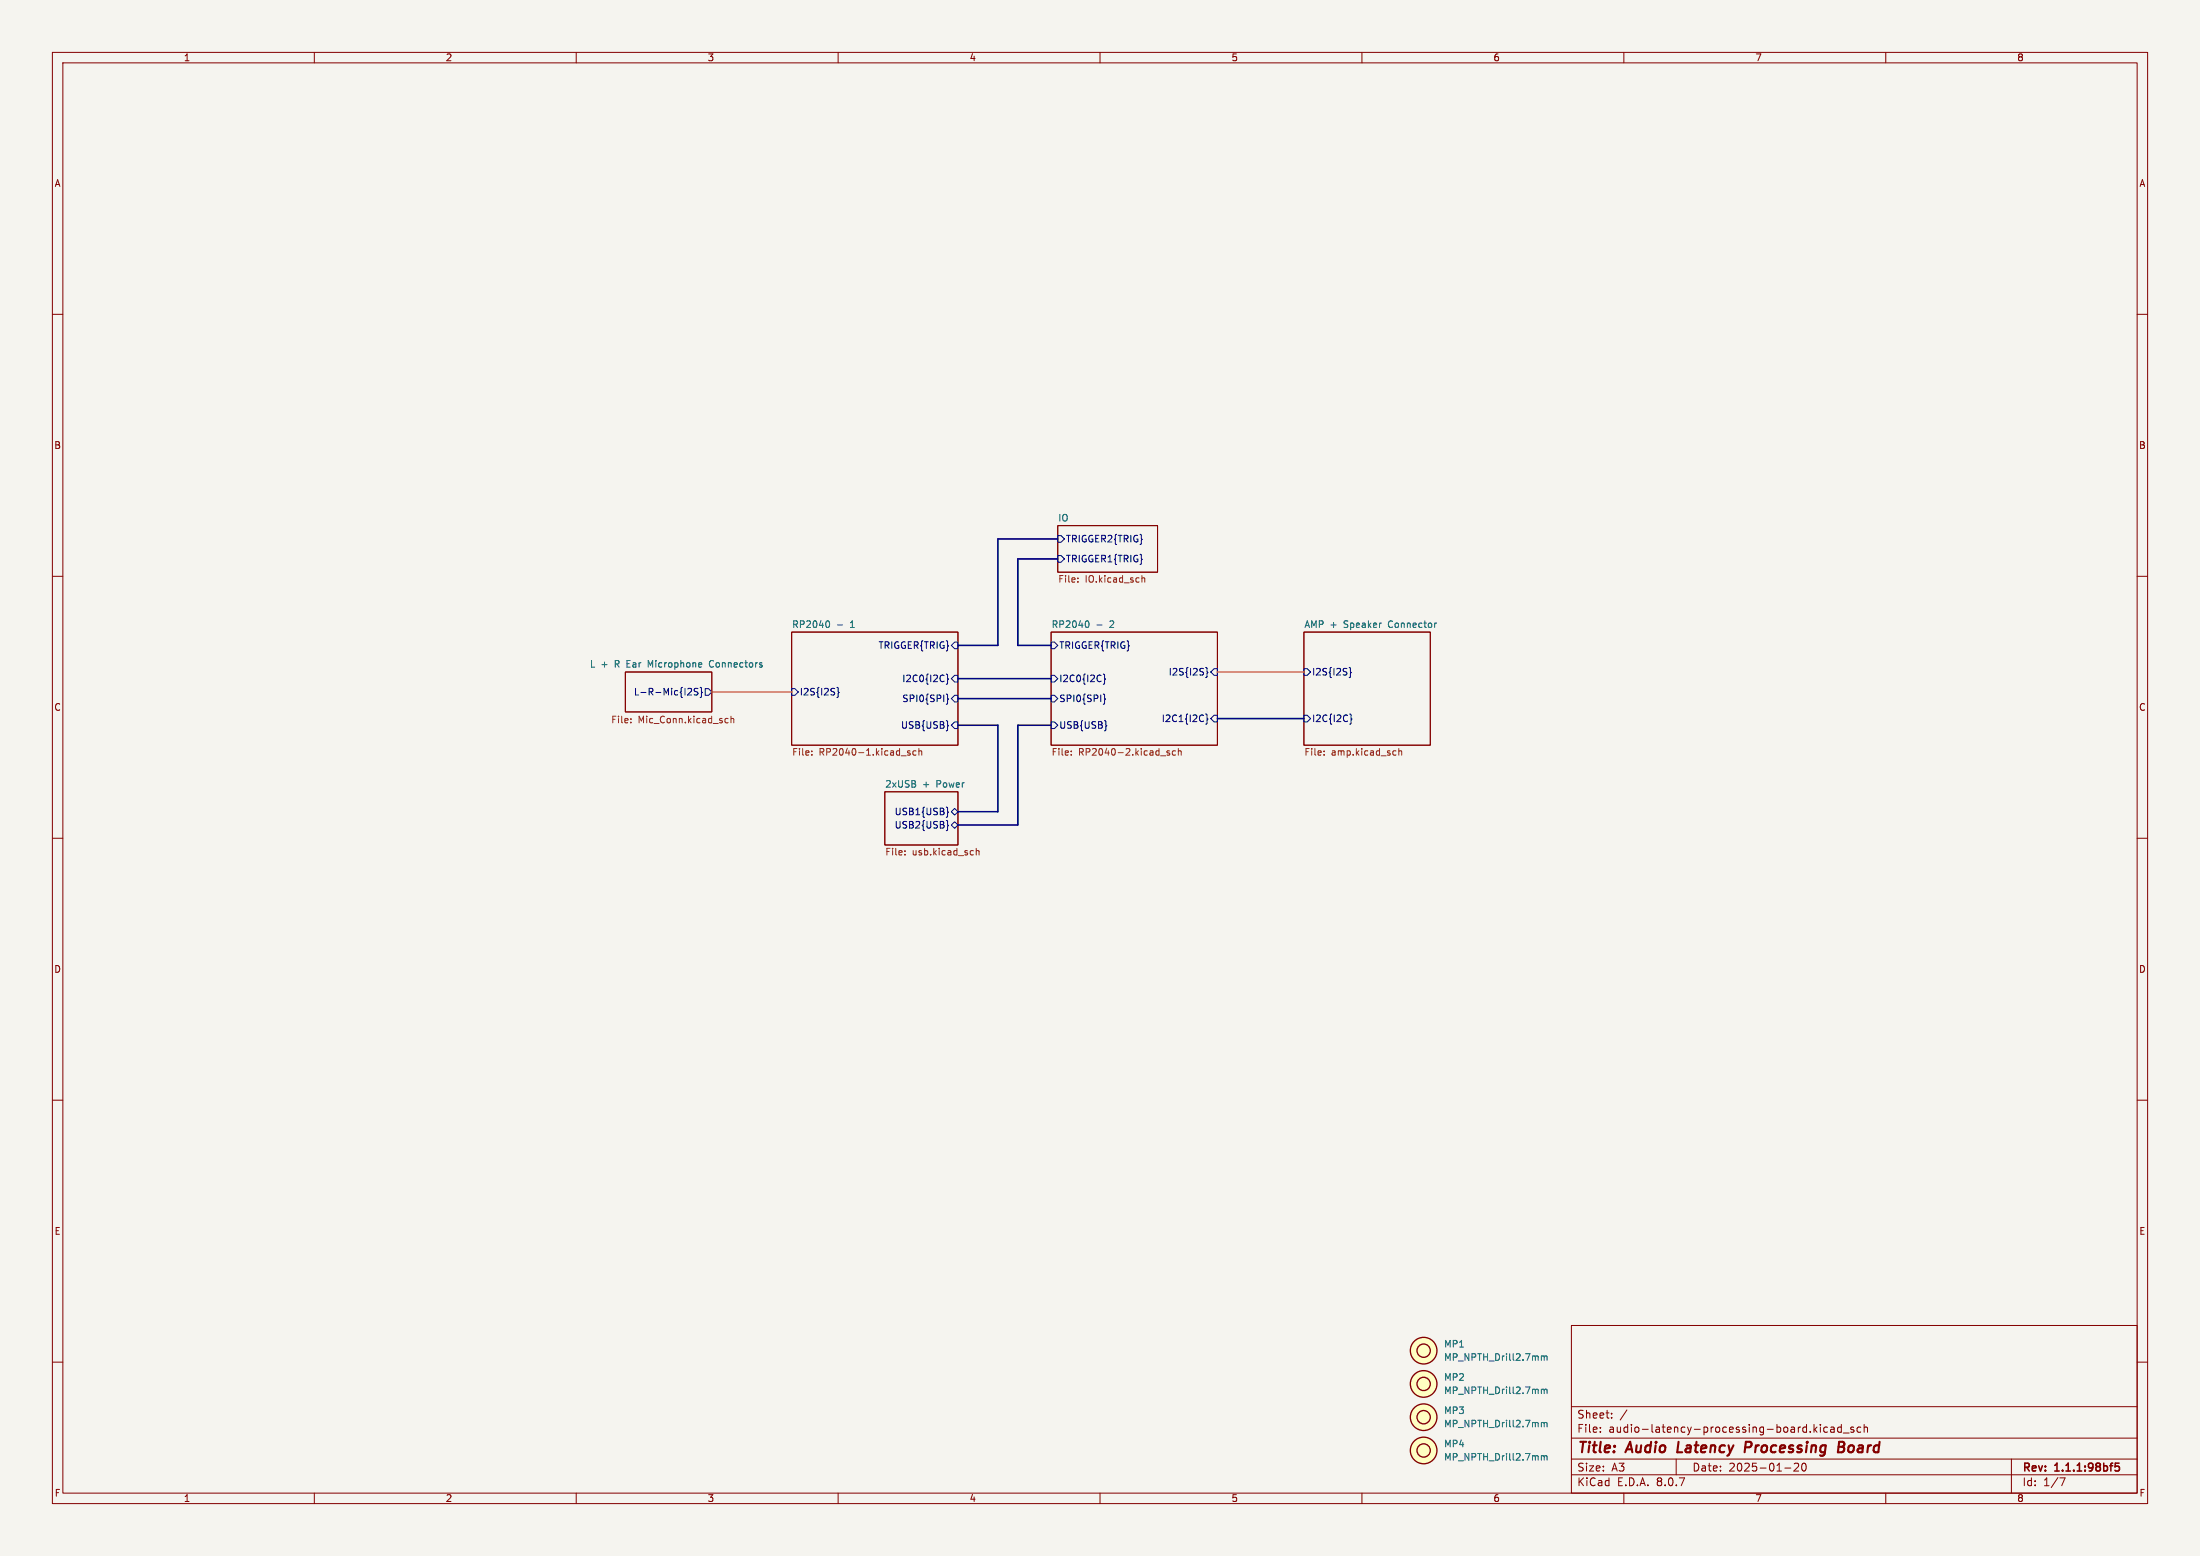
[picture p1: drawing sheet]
<svg xmlns="http://www.w3.org/2000/svg" width="420mm" height="297mm" viewBox="0 0 420 297" stroke-linecap="round" stroke-linejoin="round" font-family="sans-serif">
<path d="M0 0h420v297h-420z" fill="#f5f4ef" stroke="#f5f4ef" stroke-width=".19"/>
<g fill="none" stroke="#840000" stroke-width=".19">
<path d="M10 10h400v277h-400zM12 12h396v273h-396zM60 10v2M110 10v2M160 10v2M210 10v2M260 10v2M310 10v2M360 10v2M10 60h2M408 60h2M10 110h2"/>
<path d="M201.9 100.3h19.1v8.9h-19.1zM408 110h2M119.4 128.3h16.5v7.6h-16.5zM151.1 120.7h31.8v21.5h-31.8zM200.7 120.7h31.7v21.5h-31.7zM248.9 120.7h24.1v21.5h-24.1zM10 160h2M168.9 151.1h14v10.2h-14zM408 160h2M10 210h2M408 210h2M300 253h108v32h-108z"/>
<path d="M10 260h2M300 278.5h108M300 274.5h108M300 268.5h108M305.5 273.2v.2M305.5 272.5v.1M307.7 270.5v.2M307.7 269.8v.1M310.6 269.1l-1.3 1.9M320 278.5v3M343.3 279.4v.5l-.9 .9h1M344.1 279.4a.81 .81 0 0 0 .3 1.4l.3-.2 .1-.4-.1-.8"/>
<path d="M346.4 272.8l.5 .6M346.9 272.4l-.6 .6M347.5 271.9v.1M347.5 272.4v1M348.9 272.5l-.5-.1-.2 .3 .1 .6h.6M349.5 272.5h.6l.1 .9M350.2 272.7l-.5 .1a.29 .29 0 0 0-.3 .3 .29 .29 0 0 0 .3 .3l.5-.1M351.5 272.5l-.4-.1-.3 .3 .1 .6h.6M351.5 271.9v1.5M351.9 273.5h1.1M353.9 272.5l-.4-.1-.2 .2 .1 .2 .5 .2v.3h-.6M355.2 272.5l-.4-.1-.3 .3 .2 .6h.5"/>
<path d="M355.9 272.5l.2-.1 .3 .1 .1 .9M355.9 271.9v1.5M384 278.5v6.5M408 260h2M60 285v2M110 285v2M160 285v2M210 285v2M260 285v2M300 281.5h108M310 285v2M340.7 280.2h1.2"/>
<path d="M360 285v2M393.2 282.1h1l-.6 1.5"/>
</g>
<path d="M404.5 279.3h-.7v.7l.2-.1h.5l.1 .2-.1 .5-.2 .2-.5-.2" fill="none" stroke="#840000" stroke-width=".3"/>
<path d="M320.4 275.2l-.2 2h.9M334.1 275.2h-.8l-.3 2M334.1 276.2l-.9 .1M351 276.2h.7M351.1 275.2l.9 .1a.51 .51 0 0 1 .1 .5 .51 .51 0 0 1-.4 .4l.2 .1a.58 .58 0 0 1-.3 .9h-.7z" fill="none" stroke="#840000" stroke-width=".4"/>
<g fill="none" stroke="#000084" stroke-width=".19">
<path d="M201.9 106h.7l.6 .7-.6 .6h-.7zM201.9 102.2h.7l.6 .7-.6 .6h-.7zM131.5 131.4l.4 .1 .1 .3-.8 .9h.8M133.2 131.5l-.4-.1-.2 .1v.4l.5 .2 .1 .3-.2 .3-.5-.1M133.7 131.2l.2 .2v.6l.2 .2-.2 .2v.6l-.2 .1M134.6 131.4h.7l.6 .7-.6 .6h-.7zM151.1 131.4h.7l.6 .7-.6 .6h-.7zM159.8 131.2l.2 .2v.6l.2 .2-.2 .2v.6l-.2 .1M180.7 128.7l.2 .1v.7l.2 .1-.2 .2v.6l-.2 .2M180.7 132.5l.2 .2v.6l.2 .1-.2 .2v.6l-.2 .2M180.9 138.3l.2 .2-.2 .2M182.2 122.6h.7v1.2h-.7l-.6-.6z"/>
<path d="M182.2 137.8h.7v1.3h-.7l-.6-.7zM182.2 128.9h.7v1.3h-.7l-.6-.7zM182.2 132.7h.7v1.3h-.7l-.6-.6zM200.7 122.6h.6l.6 .6-.6 .6h-.6zM200.7 137.8h.6l.6 .6-.6 .7h-.6zM200.7 128.9h.6l.6 .6-.6 .7h-.6zM200.7 132.7h.6l.6 .7-.6 .6h-.6zM210.6 128.7l.3 .1v.7l.2 .1-.2 .2v.6l-.3 .2M210.6 132.5l.3 .2v.6l.2 .1-.2 .2v.6l-.3 .2M211.1 138.3l.2 .2-.2 .2M230.2 136.3l.2 .2v.6l.2 .2-.2 .1v.6l-.2 .2M230.2 127.4l.2 .2v.6l.2 .2-.2 .1v.7l-.2 .1"/>
<path d="M231.8 136.5h.6v1.3h-.6l-.7-.6zM231.8 127.6h.6v1.3h-.6l-.7-.6zM248.9 136.5h.7l.6 .7-.6 .6h-.7zM248.9 127.6h.7l.6 .7-.6 .6h-.7zM257.6 127.4l.2 .2v.6l.2 .2-.2 .1v.7l-.2 .1M257.7 136.3l.2 .2v.6l.2 .2-.2 .1v.6l-.2 .2M180.7 156.6l.2 .2v.6l.2 .2-.2 .2v.6l-.2 .1M180.7 154.1l.2 .1v.7l.2 .1-.2 .2v.6l-.2 .2M181.6 157.5l.6-.7 .7 .7-.7 .6zM181.6 154.9l.6-.6 .7 .6-.7 .7z"/>
</g>
<g fill="none" stroke="#725600" stroke-width=".19">
<path d="M205.8 111v.1M205.8 110.3v.2M218 109.9v1.2M218 110.4l.2-.1h.3v.8M120.4 137.9v.1M120.4 137.2v.1M138.5 137.9h.5M138.5 137.2h.5M139.5 137.2l.2-.1 .3 .1 .1 .8M139.5 136.7v1.3M155 144v.1M155 143.4v.1"/>
<path d="M173.7 143.4l-.3-.1-.2 .2 .1 .2 .4 .1v.3h-.5M174.9 143.4l-.4-.1-.2 .2 .1 .6h.5M175.4 143.4l.2-.1 .3 .1 .1 .7M175.4 142.9v1.2M204.5 144v.1M204.5 143.4v.1M223.3 143.4l-.3-.1-.2 .2v.2l.5 .1v.3h-.5M224.4 143.4l-.4-.1-.2 .2 .1 .6h.5M225 143.4l.1-.1 .3 .1 .1 .7M225 142.9v1.2M252.8 144v.1M252.8 143.4v.1"/>
<path d="M266.4 143.3l.1 .1M266.5 144.1h-.1M267 143.4l.2-.1 .3 .1 .1 .7M267 142.9v1.2M172.8 163.1v.1M172.8 162.4v.1M186.4 161.9v1.3M186.4 162.5l.1-.1h.4v.8"/>
</g>
<g fill="none" stroke="#006464" stroke-width=".19">
<path d="M158.1 118.5a.79 .79 0 0 1 0 1.3M159.9 119.3h.9M207.6 118.5a.79 .79 0 0 1 0 1.3M209.4 119.3h1M274.2 118.9l-.2 .1M133.9 126.6l.1 .2-.6 .1M135.7 126.1l-.3 .5 .3 .7M294.3 258.8v.9M294.3 258.9l.3-.1 .2 .2M294.8 259v.7M294.8 259l.2-.2 .3 .1v.8M294.3 265.2v.8"/>
<path d="M294.3 271.5v.9M294.3 277.9v.8M294.3 271.6l.3-.1 .2 .2M294.3 278l.3-.1 .2 .1M294.3 265.3l.3-.1 .2 .1M294.8 271.7l.2-.2 .3 .1v.8M294.8 265.3v.7M294.8 271.7v.7M294.8 278v.7M294.8 265.3l.2-.1h.3v.8M294.8 278l.2-.1h.3v.8"/>
</g>
<g fill="#ffffc2" stroke="#ffffc2" stroke-width=".19">
<circle cx="271.8" cy="270.5" r="1.27"/>
<circle cx="271.8" cy="270.5" r="2.54"/>
<circle cx="271.8" cy="276.9" r="1.27"/>
<circle cx="271.8" cy="276.9" r="2.54"/>
<circle cx="271.8" cy="264.2" r="1.27"/>
<circle cx="271.8" cy="264.2" r="2.54"/>
<circle cx="271.8" cy="257.8" r="1.27"/>
<circle cx="271.8" cy="257.8" r="2.54"/>
</g>
<g fill="none" stroke="#840000" stroke-width=".25">
<circle cx="271.8" cy="257.8" r="2.54"/>
<circle cx="271.8" cy="257.8" r="1.27"/>
<circle cx="271.8" cy="276.9" r="2.54"/>
<circle cx="271.8" cy="270.5" r="2.54"/>
<circle cx="271.8" cy="264.2" r="2.54"/>
<circle cx="271.8" cy="276.9" r="1.27"/>
<circle cx="271.8" cy="270.5" r="1.27"/>
<circle cx="271.8" cy="264.2" r="1.27"/>
</g>
<path d="M201.9 102.9h-11.4v20.3h-7.6M201.9 106.7h-7.6v16.5h6.4M182.9 138.4h7.6v16.5h-7.6M182.9 129.5h17.8M182.9 133.4h17.8M200.7 138.4h-6.4v19.1h-11.4M232.4 137.2h16.5" fill="none" stroke="#000084" stroke-width=".3"/>
<path d="M135.9 132.1h15.2M232.4 128.3h16.5" fill="none" stroke="#f15f32" stroke-width=".3"/>
<g font-size="2.8" fill="#840000">
<text x="301" y="277.9">Title:</text>
<text x="310.6" y="277.9">Audio</text>
<text x="321.1" y="277.9">Latency</text>
<text x="334.7" y="277.9">Processing</text>
<text x="353.3" y="277.9">Board</text>
</g>
<g font-size="2.1" fill="#840000">
<text x="301" y="273.7">File:</text>
<text x="301" y="271">Sheet:</text>
<text x="307.1" y="273.7">audio-latency-processing-board.kicad_sch</text>
<text x="301" y="281.1">Size:</text>
<text x="307.6" y="281.1">A3</text>
<text x="323" y="281.1">Date:</text>
<text x="330" y="281.1">2025-01-20</text>
<text x="386" y="281.3">Rev:</text>
<text x="392.4" y="281.3">1.1.1:98bf5</text>
<text x="301" y="283.9">KiCad</text>
<text x="308.7" y="283.9">E.D.A.</text>
<text x="316.3" y="283.9">8.0.7</text>
<text x="386" y="283.9">Id:</text>
<text x="390.1" y="283.9">1/7</text>
</g>
<g font-size="1.8" fill="#840000">
<text x="35" y="11.9">1</text>
<text x="85" y="11.9">2</text>
<text x="135" y="11.9">3</text>
<text x="185" y="11.9">4</text>
<text x="235" y="11.9">5</text>
<text x="285" y="11.9">6</text>
<text x="335" y="11.9">7</text>
<text x="385" y="11.9">8</text>
<text x="10.3" y="35.9">A</text>
<text x="408.3" y="35.9">A</text>
<text x="10.3" y="85.9">B</text>
<text x="408.2" y="85.9">B</text>
<text x="10.3" y="135.9">C</text>
<text x="408.2" y="135.9">C</text>
<text x="10.3" y="185.9">D</text>
<text x="408.2" y="185.9">D</text>
<text x="10.3" y="235.9">E</text>
<text x="408.3" y="235.9">E</text>
<text x="10.3" y="285.9">F</text>
<text x="35" y="286.9">1</text>
<text x="85" y="286.9">2</text>
<text x="135" y="286.9">3</text>
<text x="185" y="286.9">4</text>
<text x="235" y="286.9">5</text>
<text x="285" y="286.9">6</text>
<text x="335" y="286.9">7</text>
<text x="385" y="286.9">8</text>
<text x="408.3" y="285.9">F</text>
</g>
<g font-size="1.8" fill="#006464">
<text x="201.9" y="99.6">IO</text>
<text x="151.1" y="119.9">RP2040</text>
<text x="162.4" y="119.9">1</text>
<text x="200.7" y="119.9">RP2040</text>
<text x="212" y="119.9">2</text>
<text x="248.9" y="119.9">AMP +</text>
<text x="256.6" y="119.9">Speaker</text>
<text x="265.3" y="119.9">Connector</text>
<text x="112.5" y="127.5">L +</text>
<text x="117.5" y="127.5">R Ear</text>
<text x="124.2" y="127.5">Microphone</text>
<text x="136.1" y="127.5">Connectors</text>
<text x="168.9" y="150.4">2xUSB</text>
<text x="176.1" y="150.4">+</text>
<text x="178.9" y="150.4">Power</text>
<text x="275.6" y="257.4">MP1</text>
<text x="275.6" y="263.7">MP2</text>
<text x="275.6" y="259.9">MP_NPTH_Drill2.7mm</text>
<text x="275.6" y="266.3">MP_NPTH_Drill2.7mm</text>
<text x="275.6" y="270.1">MP3</text>
<text x="275.6" y="272.6">MP_NPTH_Drill2.7mm</text>
<text x="275.6" y="276.4">MP4</text>
<text x="275.6" y="279">MP_NPTH_Drill2.7mm</text>
</g>
<g font-size="1.8" fill="#000084">
<text x="203.4" y="107.5">TRIGGER1{TRIG}</text>
<text x="203.4" y="103.7">TRIGGER2{TRIG}</text>
<text x="167.6" y="124.1">TRIGGER{TRIG}</text>
<text x="202.1" y="124.1">TRIGGER{TRIG}</text>
<text x="172.1" y="130.4">I2C0{I2C}</text>
<text x="202.1" y="130.4">I2C0{I2C}</text>
<text x="223" y="129.1">I2S{I2S}</text>
<text x="250.4" y="129.1">I2S{I2S}</text>
<text x="120.9" y="132.9">L-R-Mic{I2S}</text>
<text x="152.6" y="132.9">I2S{I2S}</text>
<text x="172.1" y="134.2">SPI0{SPI}</text>
<text x="202.1" y="134.2">SPI0{SPI}</text>
<text x="171.9" y="139.3">USB{USB}</text>
<text x="202.1" y="139.3">USB{USB}</text>
<text x="221.7" y="138">I2C1{I2C}</text>
<text x="250.4" y="138">I2C{I2C}</text>
<text x="170.7" y="155.8">USB1{USB}</text>
<text x="170.7" y="158.3">USB2{USB}</text>
</g>
<g font-size="1.8" fill="#725600">
<text x="201.9" y="111.5">File:</text>
<text x="207.2" y="111.5">IO.kicad_sch</text>
<text x="116.6" y="138.4">File:</text>
<text x="121.8" y="138.4">Mic_Conn.kicad_sch</text>
<text x="151.1" y="144.6">File:</text>
<text x="156.4" y="144.6">RP2040-1.kicad_sch</text>
<text x="200.7" y="144.6">File:</text>
<text x="205.9" y="144.6">RP2040-2.kicad_sch</text>
<text x="248.9" y="144.6">File:</text>
<text x="254.1" y="144.6">amp.kicad_sch</text>
<text x="168.9" y="163.6">File:</text>
<text x="174.1" y="163.6">usb.kicad_sch</text>
</g>
</svg>
